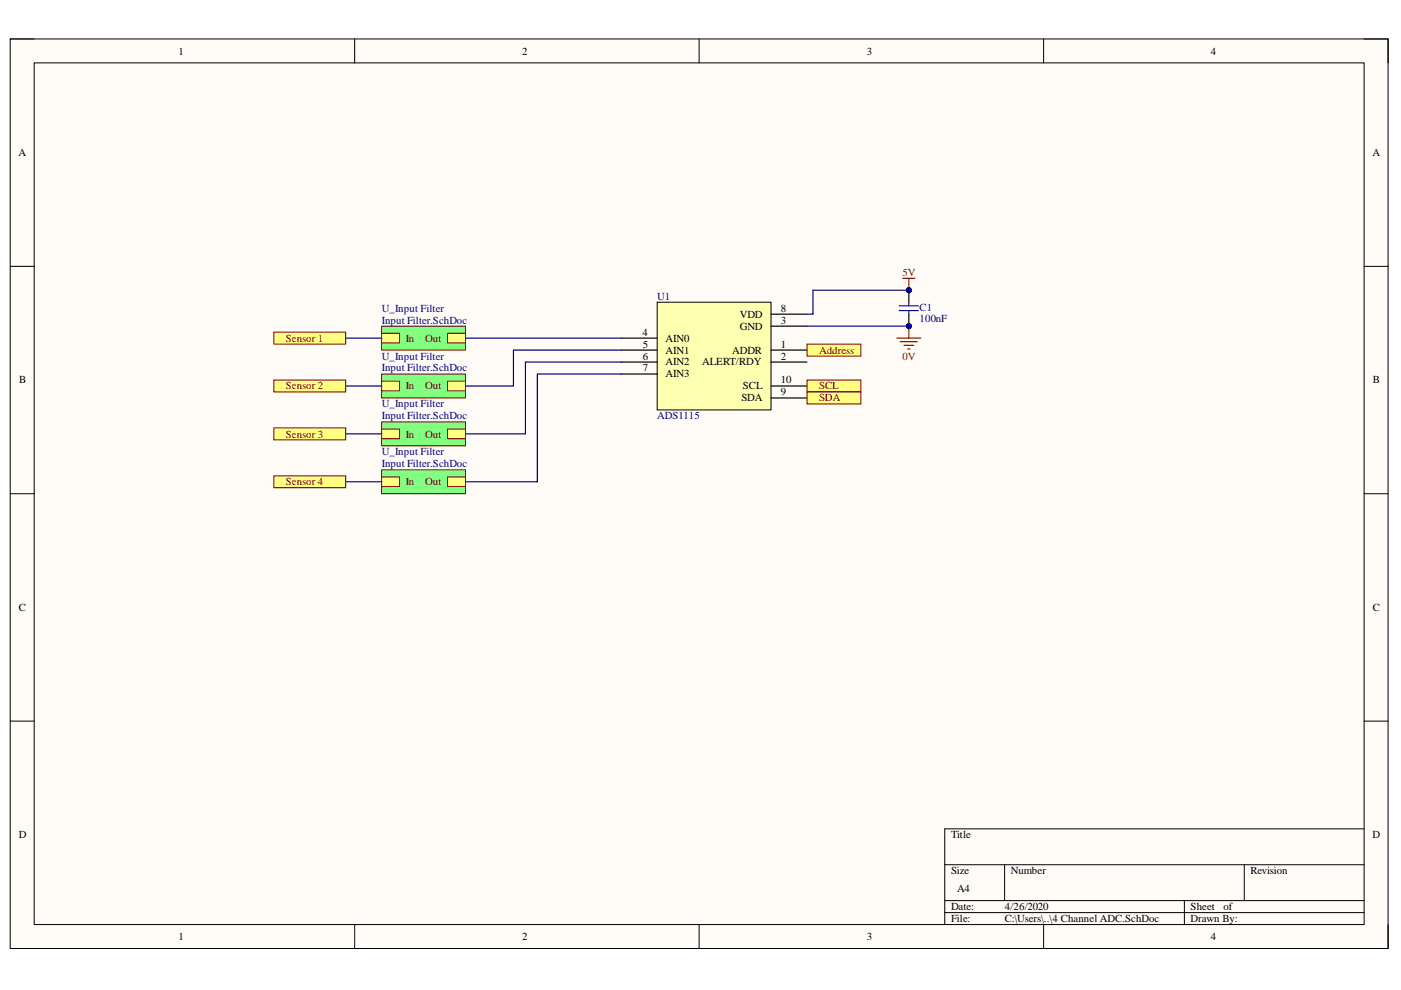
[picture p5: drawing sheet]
<svg xmlns="http://www.w3.org/2000/svg" width="297mm" height="210mm" viewBox="0 0 297 210" stroke-linecap="round" stroke-linejoin="round" font-family="sans-serif">
<path d="M2.2 8.3h292.1v192.8h-292.1z" fill-rule="evenodd" fill="#fffcf8"/>
<path d="M2.2 8.3h292.1v192.8h-292.1z" fill="none" stroke="#000" stroke-width=".21"/>
<path d="M7.2 13.3h282v182.7h-282z" fill-rule="evenodd" fill="#fffcf8"/>
<g fill="none" stroke="#000" stroke-width=".21">
<path d="M2.2 8.3h5M7.2 13.3h282v182.7h-282zM75.2 8.3v5M148.2 8.3v5M221.3 8.3v5M289.2 8.3h5.1v5M2.2 56.5h5M289.2 56.5h5.1M2.2 104.7h5M289.2 104.7h5.1M2.2 152.9h5M289.2 152.9h5.1"/>
<path d="M289.2 175.7h-88.9v20.3M75.2 196v5.1M148.2 196v5.1M200.3 183.3h88.9M200.3 191h88.9M200.3 193.5h88.9M213 183.3v7.7M221.3 196v5.1M251.1 191v5M263.8 183.3v7.7M294.3 196v5.1"/>
</g>
<path d="M139.3 64.1h24.2v22.8h-24.2z" fill-rule="evenodd" fill="#ffffb0"/>
<path d="M139.3 64.1h24.2v22.8h-24.2z" fill="none" stroke="#000" stroke-width=".21"/>
<path d="M131.7 74.2h7.6M131.7 76.8h7.6M131.7 71.7h7.6M131.7 79.3h7.6M163.5 74.2h7.6M163.5 76.8h7.6M163.5 69.2h7.6M163.5 66.6h7.6M163.5 84.4h7.6M163.5 81.8h7.6" fill="none" stroke="#000" stroke-width=".25"/>
<circle cx="192.7" cy="69.2" r=".51" fill="#000080"/>
<circle cx="192.7" cy="69.2" r=".51" fill="none" stroke="#000080" stroke-width=".21"/>
<circle cx="192.7" cy="61.5" r=".51" fill="#000080"/>
<circle cx="192.7" cy="61.5" r=".51" fill="none" stroke="#000080" stroke-width=".21"/>
<path d="M192.7 66.6v2.6" fill="none" stroke="#000" stroke-width=".25"/>
<circle cx="192.7" cy="69.2" r=".51" fill="#000080"/>
<circle cx="192.7" cy="69.2" r=".51" fill="none" stroke="#000080" stroke-width=".21"/>
<path d="M192.7 61.5v2.6" fill="none" stroke="#000" stroke-width=".25"/>
<circle cx="192.7" cy="61.5" r=".51" fill="#000080"/>
<circle cx="192.7" cy="61.5" r=".51" fill="none" stroke="#000080" stroke-width=".21"/>
<path d="M190.7 64.8h4M190.7 65.9h4M192.7 64.1v.7M192.7 65.9v.7" fill="none" stroke="#00f" stroke-width=".25"/>
<path d="M171.1 73h11.4v2.5h-11.4z" fill-rule="evenodd" fill="#ffff80"/>
<path d="M171.1 73h11.4v2.5h-11.4z" fill="none" stroke="#800000" stroke-width=".21"/>
<path d="M171.1 80.6h11.4v2.5h-11.4z" fill-rule="evenodd" fill="#ffff80"/>
<path d="M171.1 80.6h11.4v2.5h-11.4z" fill="none" stroke="#800000" stroke-width=".21"/>
<path d="M171.1 83.1h11.4v2.6h-11.4z" fill-rule="evenodd" fill="#ffff80"/>
<path d="M171.1 83.1h11.4v2.6h-11.4z" fill="none" stroke="#800000" stroke-width=".21"/>
<path d="M190.1 71.7h5.1M190.9 72.4h3.6M191.7 73.2h2M192.4 74h.5M192.7 69.2v2.5" fill="none" stroke="#800000" stroke-width=".25"/>
<circle cx="192.7" cy="69.2" r=".51" fill="#000080"/>
<circle cx="192.7" cy="69.2" r=".51" fill="none" stroke="#000080" stroke-width=".21"/>
<path d="M191.4 59h2.6M192.7 59v2.5" fill="none" stroke="#800000" stroke-width=".25"/>
<circle cx="192.7" cy="61.5" r=".51" fill="#000080"/>
<circle cx="192.7" cy="61.5" r=".51" fill="none" stroke="#000080" stroke-width=".21"/>
<path d="M80.9 69.2h17.8v5h-17.8z" fill-rule="evenodd" fill="#80ff80"/>
<path d="M80.9 69.2h17.8v5h-17.8z" fill="none" stroke="#800000" stroke-width=".21"/>
<path d="M80.9 70.7h3.8v2h-3.8z" fill-rule="evenodd" fill="#ffff80"/>
<path d="M80.9 70.7h3.8v2h-3.8z" fill="none" stroke="#800000" stroke-width=".21"/>
<path d="M94.9 70.7h3.8v2h-3.8z" fill-rule="evenodd" fill="#ffff80"/>
<path d="M94.9 70.7h3.8v2h-3.8z" fill="none" stroke="#800000" stroke-width=".21"/>
<path d="M80.9 79.3h17.8v5.1h-17.8z" fill-rule="evenodd" fill="#80ff80"/>
<path d="M80.9 79.3h17.8v5.1h-17.8z" fill="none" stroke="#800000" stroke-width=".21"/>
<path d="M80.9 80.8h3.8v2.1h-3.8z" fill-rule="evenodd" fill="#ffff80"/>
<path d="M80.9 80.8h3.8v2.1h-3.8z" fill="none" stroke="#800000" stroke-width=".21"/>
<path d="M94.9 80.8h3.8v2.1h-3.8z" fill-rule="evenodd" fill="#ffff80"/>
<path d="M94.9 80.8h3.8v2.1h-3.8z" fill="none" stroke="#800000" stroke-width=".21"/>
<path d="M80.9 89.5h17.8v5h-17.8z" fill-rule="evenodd" fill="#80ff80"/>
<path d="M80.9 89.5h17.8v5h-17.8z" fill="none" stroke="#800000" stroke-width=".21"/>
<path d="M80.9 91h3.8v2h-3.8z" fill-rule="evenodd" fill="#ffff80"/>
<path d="M80.9 91h3.8v2h-3.8z" fill="none" stroke="#800000" stroke-width=".21"/>
<path d="M94.9 91h3.8v2h-3.8z" fill-rule="evenodd" fill="#ffff80"/>
<path d="M94.9 91h3.8v2h-3.8z" fill="none" stroke="#800000" stroke-width=".21"/>
<path d="M80.9 99.6h17.8v5.1h-17.8z" fill-rule="evenodd" fill="#80ff80"/>
<path d="M80.9 99.6h17.8v5.1h-17.8z" fill="none" stroke="#800000" stroke-width=".21"/>
<path d="M80.9 101.1h3.8v2.1h-3.8z" fill-rule="evenodd" fill="#ffff80"/>
<path d="M80.9 101.1h3.8v2.1h-3.8z" fill="none" stroke="#800000" stroke-width=".21"/>
<path d="M94.9 101.1h3.8v2.1h-3.8z" fill-rule="evenodd" fill="#ffff80"/>
<path d="M94.9 101.1h3.8v2.1h-3.8z" fill="none" stroke="#800000" stroke-width=".21"/>
<path d="M58.1 70.4h15.2v2.6h-15.2z" fill-rule="evenodd" fill="#ffff80"/>
<path d="M58.1 70.4h15.2v2.6h-15.2z" fill="none" stroke="#800000" stroke-width=".21"/>
<path d="M58.1 80.6h15.2v2.5h-15.2z" fill-rule="evenodd" fill="#ffff80"/>
<path d="M58.1 80.6h15.2v2.5h-15.2z" fill="none" stroke="#800000" stroke-width=".21"/>
<path d="M58.1 90.7h15.2v2.6h-15.2z" fill-rule="evenodd" fill="#ffff80"/>
<path d="M58.1 90.7h15.2v2.6h-15.2z" fill="none" stroke="#800000" stroke-width=".21"/>
<path d="M58.1 100.9h15.2v2.5h-15.2z" fill-rule="evenodd" fill="#ffff80"/>
<path d="M58.1 100.9h15.2v2.5h-15.2z" fill="none" stroke="#800000" stroke-width=".21"/>
<path d="M171.1 69.2h21.6" fill="none" stroke="#000080" stroke-width=".25"/>
<circle cx="192.7" cy="69.2" r=".51" fill="#000080"/>
<circle cx="192.7" cy="69.2" r=".51" fill="none" stroke="#000080" stroke-width=".21"/>
<path d="M192.7 61.5h-20.3v5.1h-1.3" fill="none" stroke="#000080" stroke-width=".25"/>
<circle cx="192.7" cy="61.5" r=".51" fill="#000080"/>
<circle cx="192.7" cy="61.5" r=".51" fill="none" stroke="#000080" stroke-width=".21"/>
<path d="M73.3 71.7h7.6M98.7 71.7h33M131.7 74.2h-22.8v7.6h-10.2M131.7 76.8h-20.3v15.2h-12.7M131.7 79.3h-17.8v22.8h-15.2M73.3 81.8h7.6M73.3 92h7.6M73.3 102.1h7.6" fill="none" stroke="#000080" stroke-width=".25"/>
<g font-size="2.3">
<text x="37.9" y="11.6">1</text>
<text x="110.7" y="11.6">2</text>
<text x="183.8" y="11.6">3</text>
<text x="256.7" y="11.6">4</text>
<text x="3.9" y="33.1">A</text>
<text x="291" y="33.1">A</text>
<text x="136.2" y="71.2">4</text>
<text x="156.8" y="69.9">GND</text>
<text x="156.8" y="67.4">VDD</text>
<text x="165.6" y="68.6">3</text>
<text x="165.6" y="66.1">8</text>
<text x="136.3" y="73.7">5</text>
<text x="136.3" y="76.2">6</text>
<text x="141.1" y="72.4">AIN0</text>
<text x="141.1" y="75">AIN1</text>
<text x="141.1" y="77.5">AIN2</text>
<text x="148.9" y="77.5">ALERT/RDY</text>
<text x="155.2" y="75">ADDR</text>
<text x="165.6" y="73.7">1</text>
<text x="165.6" y="76.2">2</text>
<text x="4.1" y="81.3">B</text>
<text x="136.3" y="78.8">7</text>
<text x="141.1" y="80">AIN3</text>
<text x="157.5" y="82.6">SCL</text>
<text x="165.6" y="83.8">9</text>
<text x="165.6" y="81.3">10</text>
<text x="291" y="81.3">B</text>
<text x="157.2" y="85.1">SDA</text>
<text x="4" y="129.5">C</text>
<text x="291" y="129.5">C</text>
<text x="4" y="177.7">D</text>
<text x="201.6" y="177.7">Title</text>
<text x="291" y="177.7">D</text>
<text x="201.6" y="185.4">Size</text>
<text x="214.3" y="185.4">Number</text>
<text x="265.1" y="185.4">Revision</text>
<text x="202.9" y="189.2">A4</text>
<text x="201.6" y="193">Date:</text>
<text x="201.6" y="195.5">File:</text>
<text x="213" y="193">4/26/2020</text>
<text x="213" y="195.5">C:\Users\..\4 Channel ADC.SchDoc</text>
<text x="252.4" y="193">Sheet</text>
<text x="252.4" y="195.5">Drawn By:</text>
<text x="259.4" y="193">of</text>
<text x="37.9" y="199.3">1</text>
<text x="110.7" y="199.3">2</text>
<text x="183.8" y="199.3">3</text>
<text x="256.7" y="199.3">4</text>
</g>
<g font-size="2.3" fill="#800000">
<text x="191.3" y="58.5">5V</text>
<text x="60.6" y="72.4">Sensor 1</text>
<text x="86" y="72.4">In</text>
<text x="90.2" y="72.4">Out</text>
<text x="173.7" y="75">Address</text>
<text x="191.3" y="76.2">0V</text>
<text x="60.6" y="82.6">Sensor 2</text>
<text x="86" y="82.6">In</text>
<text x="90.2" y="82.6">Out</text>
<text x="173.7" y="82.6">SCL</text>
<text x="173.7" y="85.1">SDA</text>
<text x="60.6" y="92.8">Sensor 3</text>
<text x="86" y="92.8">In</text>
<text x="90.2" y="92.8">Out</text>
<text x="60.6" y="102.9">Sensor 4</text>
<text x="86" y="102.9">In</text>
<text x="90.2" y="102.9">Out</text>
</g>
<g font-size="2.3" fill="#000080">
<text x="139.4" y="63.6">U1</text>
<text x="195" y="65.8">C1</text>
<text x="81" y="66.1">U_Input Filter</text>
<text x="81" y="68.6">Input Filter.SchDoc</text>
<text x="195" y="68.4">100nF</text>
<text x="81" y="76.2">U_Input Filter</text>
<text x="81" y="78.8">Input Filter.SchDoc</text>
<text x="81" y="86.4">U_Input Filter</text>
<text x="81" y="88.9">Input Filter.SchDoc</text>
<text x="139.4" y="88.9">ADS1115</text>
<text x="81" y="96.6">U_Input Filter</text>
<text x="81" y="99.1">Input Filter.SchDoc</text>
</g>
</svg>
